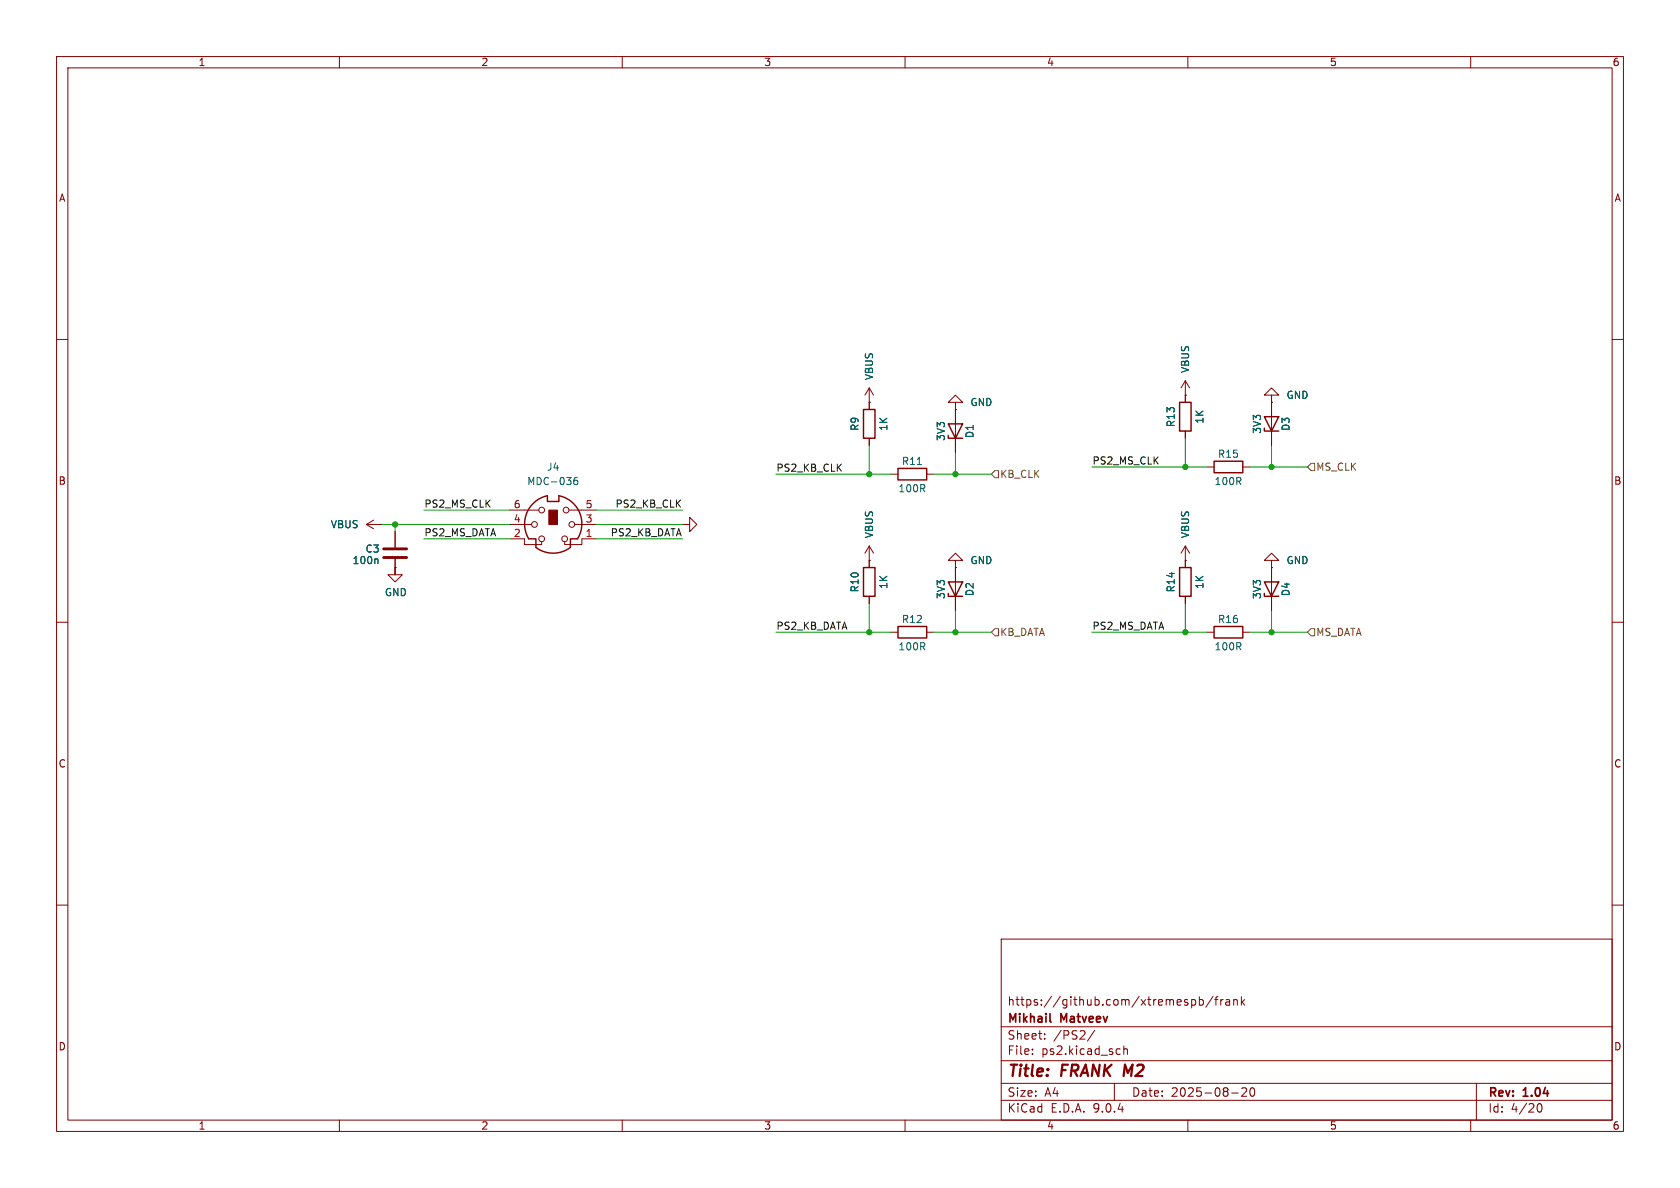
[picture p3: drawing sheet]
<svg xmlns="http://www.w3.org/2000/svg" width="297mm" height="210mm" viewBox="0 0 297 210" stroke-linecap="round" stroke-linejoin="round" font-family="sans-serif">
<g fill="none" stroke="#840000" stroke-width=".18">
<path d="M10 10h277v190h-277zM12 12h273v186h-273zM60 10v2M110 10v2M160 10v2M210 10v2M260 10v2M10 60h2M153.7 71.1h.1M153.7 68.6v3.8M153.7 77.5v1.2M153.7 68.6l-.8 1.3"/>
<path d="M153.7 68.6l.7 1.3M168.9 71.1h1.3l-1.3-1.2-1.3 1.2h1.3v1.3M168.9 72.4h.1M168.9 72.4v7.6M209.5 69.9h.1M209.5 67.3v3.8M209.5 76.2v1.3M209.5 67.3l-.7 1.3M209.5 67.3l.8 1.3M224.8 69.9h1.3l-1.3-1.3-1.3 1.3h1.3v1.2M224.8 71.1h.1M224.8 71.1v7.6"/>
<path d="M285 60h2M64.8 92.7l1.2 .8M64.8 92.7h2.5M66 91.9l-1.2 .8M67.3 92.7h.1M69.8 98.8v2.8h-1.2l1.2 1.3 1.3-1.3h-1.3v-1.3M69.8 94v2.8M90.2 95.3h2.5v1h3.1v-.5M90.2 92.7h3.8M90.2 90.2h5M100.6 90.2h4.8M101.6 92.7h3.8"/>
<path d="M105.4 95.3h-2.5v1h-3.1v-.5M120.6 92.7h1.3v-1.3l1.3 1.3-1.3 1.3v-1.3M120.6 92.7h.1M153.7 99.1h.1M153.7 96.5v3.8M153.7 96.5l-.8 1.3M153.7 96.5l.7 1.3M157.5 83.8h1.2M163.8 83.8h1.3M168.9 99.1h1.3l-1.3-1.3-1.3 1.3h1.3v1.2M209.5 99.1h.1M209.5 96.5v3.8"/>
<path d="M209.5 96.5l-.7 1.3M209.5 96.5l.8 1.3M213.4 82.6h1.2M219.7 82.6h1.3M224.8 99.1h1.3l-1.3-1.3-1.3 1.3h1.3v1.2M10 110h2M69.8 100.3h.1M153.7 105.4v1.3M157.5 111.8h1.2M163.8 111.8h1.3M168.9 100.3h.1M168.9 100.3v7.7"/>
<path d="M209.5 105.4v1.3M213.4 111.8h1.2M219.7 111.8h1.3M224.8 100.3h.1M224.8 100.3v7.7M285 110h2M10 160h2M177 166h108v32h-108zM210.7 176.8l.4-.1 .3 .3v.4l-.2 .2h-.5M212 176.8l.5-.1 .2 .3v.4l-.1 .2h-.6M212 176.2v1.5M214.5 176.1l-1.3 2"/>
<path d="M214.7 176.7h.6M215.3 176.2l-.3 .2v1.3M215.8 176.7v1M216.2 176.7l-.2 .1-.2 .2M216.7 176.8h.6l.1 .9M217.4 177.1h-.5a.29 .29 0 0 0-.2 .3 .29 .29 0 0 0 .2 .3l.5-.1M218.1 176.8l.2-.1 .4 .1v.9M218.1 176.7v1M219.5 176.2v1.5M219.6 177.1l.4 .6M220 176.7l-.5 .6M285 160h2"/>
<path d="M60 198v2M110 198v2M160 198v2M177 194.5h108M177 191.5h108M177 187.5h108M177 181.5h108M182.5 186.3v.1M182.5 185.5v.1M184.7 183.6v.1M184.7 182.8v.1M193.5 182.1l-1.3 2"/>
<path d="M197 191.5v3M197.9 185.4l.1 .1M198 186.3l-.1 .1M198.7 184.9v1.5M198.7 185.5l.2-.1 .3 .1 .1 .9M210 198v2M217.7 193.2h1.2M219.5 192.4l.6-.1 .2 .1 .1 .3-.9 1.1h.9M221.1 192.4l.2-.1a.81 .81 0 0 1 .6 .6 .81 .81 0 0 1-.3 .8l-.1 .1a.81 .81 0 0 1-.4-1.4zM260 198v2M261 191.5v6.5M271.7 195.7l.2-.5 .2-.1a.81 .81 0 0 1 .6 .6 .81 .81 0 0 1-.3 .8h-.4l-.3-.5"/>
<circle cx="94.5" cy="92.7" r=".51"/>
<circle cx="95.8" cy="90.2" r=".51"/>
<circle cx="95.8" cy="95.3" r=".51"/>
<circle cx="99.8" cy="95.3" r=".51"/>
<circle cx="100.1" cy="90.2" r=".51"/>
<circle cx="101.1" cy="92.7" r=".51"/>
</g>
<path d="M185.6 180.5l.2 .2" fill="none" stroke="#840000" stroke-width=".3"/>
<g fill="none" stroke="#840000" stroke-width=".25">
<path d="M152.7 72.4h2v5.1h-2zM167.6 77v.5h2.6M167.6 74.9h2.6l-1.3 2.6zM208.5 71.1h2.1v5.1h-2.1zM223.5 75.7v.5h2.6M223.5 73.7h2.6l-1.3 2.5zM94.1 89.2l1.4-1.1 1.3-.5v1h2v-1a5.1 5.1 0 0 1 3.3 7.7h-1.3v1.5a5.1 5.1 0 0 1-6.1 0v-1.5h-1.2a5.1 5.1 0 0 1 .6-6.1zM158.7 82.8h5.1v2h-5.1zM214.6 81.5h5.1v2.1h-5.1zM152.7 100.3h2v5.1h-2zM158.7 110.7h5.1v2.1h-5.1zM167.6 104.9v.5h2.6"/>
<path d="M167.6 102.9h2.6l-1.3 2.5zM208.5 100.3h2.1v5.1h-2.1zM214.6 110.7h5.1v2.1h-5.1zM223.5 104.9v.5h2.6M223.5 102.9h2.6l-1.3 2.5z"/>
</g>
<path d="M67.8 97h4.1M67.8 98.6h4.1" fill="none" stroke="#840000" stroke-width=".51"/>
<path d="M66.6 98.8l.2 .2v.6M102 84.4l-.3 .1a.86 .86 0 0 0 0 1.2l.4-.2 .1-.4-.3-.2h-.3l-.2 .2M162.2 82.1h.7" fill="none" stroke="#006464" stroke-width=".18"/>
<path d="M97 90.2h1.6v2.5h-1.6z" fill="#840000" stroke="#840000" stroke-width=".18"/>
<path d="M175.3 83.8l.6-.6h.6v1.3h-.6zM231.8 81.9h.6v1.3h-.6l-.7-.6zM175.9 111.1h.6v1.3h-.6l-.6-.6zM231.8 111.1h.6v1.3h-.6l-.7-.6z" fill="none" stroke="#725600" stroke-width=".18"/>
<g fill="none" stroke="#009600" stroke-width=".18">
<path d="M153.7 78.7v5.1M209.5 77.5v5.1M224.8 78.7v3.9M67.3 92.7h22.9M69.8 92.7v1.3M74.9 95.3h15.3M74.9 90.2h15.3M105.4 92.7h15.2M105.4 95.3h15.2M105.4 90.2h15.2M137.2 83.8h20.3M165.1 83.8h10.2"/>
<path d="M168.9 80v3.8M193 82.6h20.4M221 82.6h10.1M69.8 100.3v1.3M137.2 111.8h20.3M153.7 106.7v5.1M165.1 111.8h10.2M168.9 108v3.8M193 111.8h20.4M209.5 106.7v5.1M221 111.8h10.1M224.8 108v3.8"/>
</g>
<g fill="#009600" stroke="#009600" stroke-width=".18">
<circle cx="69.8" cy="92.7" r=".46"/>
<circle cx="168.9" cy="83.8" r=".46"/>
<circle cx="153.7" cy="83.8" r=".46"/>
<circle cx="153.7" cy="111.8" r=".46"/>
<circle cx="209.5" cy="111.8" r=".46"/>
<circle cx="209.5" cy="82.6" r=".46"/>
<circle cx="224.8" cy="82.6" r=".46"/>
<circle cx="224.8" cy="111.8" r=".46"/>
<circle cx="168.9" cy="111.8" r=".46"/>
</g>
<g font-size="2.8" fill="#840000">
<text x="178" y="190.9">Title:</text>
<text x="187.7" y="190.9">FRANK M2</text>
</g>
<g font-size="2.1" fill="#840000">
<text x="178" y="178">https://github.com/xtremespb/frank</text>
<text x="178" y="184">Sheet:</text>
<text x="178" y="181.2">Mikhail</text>
<text x="186.2" y="184">/PS2/</text>
<text x="187.6" y="181.2">Matveev</text>
<text x="178" y="186.7">File:</text>
<text x="184.1" y="186.7">ps2.kicad_sch</text>
<text x="178" y="196.9">KiCad</text>
<text x="178" y="194.1">Size:</text>
<text x="184.7" y="194.1">A4</text>
<text x="185.7" y="196.9">E.D.A.</text>
<text x="193.3" y="196.9">9.0.4</text>
<text x="200" y="194.1">Date:</text>
<text x="207" y="194.1">2025-08-20</text>
<text x="263" y="194.3">Rev:</text>
<text x="263" y="196.9">Id:</text>
<text x="267.1" y="196.9">4/20</text>
<text x="269.4" y="194.3">1.04</text>
</g>
<g font-size="1.8" fill="#840000">
<text x="35" y="11.9">1</text>
<text x="85" y="11.9">2</text>
<text x="135" y="11.9">3</text>
<text x="185" y="11.9">4</text>
<text x="235" y="11.9">5</text>
<text x="285" y="11.9">6</text>
<text x="10.3" y="35.9">A</text>
<text x="285.3" y="35.9">A</text>
<text x="10.3" y="85.9">B</text>
<text x="285.3" y="85.9">B</text>
<text x="10.3" y="135.9">C</text>
<text x="285.3" y="135.9">C</text>
<text x="10.3" y="185.9">D</text>
<text x="285.3" y="185.9">D</text>
<text x="35" y="199.9">1</text>
<text x="85" y="199.9">2</text>
<text x="135" y="199.9">3</text>
<text x="185" y="199.9">4</text>
<text x="235" y="199.9">5</text>
<text x="285" y="199.9">6</text>
</g>
<g font-size="1.8" fill="#006464">
<text x="154.5" y="67.3" transform="rotate(-90 154.5 67.3)">VBUS</text>
<text x="171.5" y="72">GND</text>
<text x="210.4" y="66" transform="rotate(-90 210.4 66)">VBUS</text>
<text x="227.3" y="70.7">GND</text>
<text x="152" y="76.3" transform="rotate(-90 152 76.3)">R9</text>
<text x="157.1" y="76.3" transform="rotate(-90 157.1 76.3)">1K</text>
<text x="172.3" y="77.5" transform="rotate(-90 172.3 77.5)">D1</text>
<text x="207.9" y="75.6" transform="rotate(-90 207.9 75.6)">R13</text>
<text x="213" y="75" transform="rotate(-90 213 75)">1K</text>
<text x="223.1" y="76.8" transform="rotate(-90 223.1 76.8)">3V3</text>
<text x="228.2" y="76.3" transform="rotate(-90 228.2 76.3)">D3</text>
<text x="96.6" y="83.4">J4</text>
<text x="159.3" y="82.4">R11</text>
<text x="167.2" y="78.1" transform="rotate(-90 167.2 78.1)">3V3</text>
<text x="215.2" y="81.1">R15</text>
<text x="93.1" y="86">MDC-036</text>
<text x="158.7" y="87.2">100R</text>
<text x="214.6" y="86">100R</text>
<text x="58.4" y="93.6">VBUS</text>
<text x="154.5" y="95.2" transform="rotate(-90 154.5 95.2)">VBUS</text>
<text x="210.4" y="95.2" transform="rotate(-90 210.4 95.2)">VBUS</text>
<text x="62.2" y="99.9">100n</text>
<text x="64.5" y="97.9">C3</text>
<text x="171.5" y="99.9">GND</text>
<text x="227.3" y="99.9">GND</text>
<text x="67.9" y="105.6">GND</text>
<text x="152" y="104.8" transform="rotate(-90 152 104.8)">R10</text>
<text x="157.1" y="104.2" transform="rotate(-90 157.1 104.2)">1K</text>
<text x="167.2" y="106" transform="rotate(-90 167.2 106)">3V3</text>
<text x="172.3" y="105.5" transform="rotate(-90 172.3 105.5)">D2</text>
<text x="207.9" y="104.8" transform="rotate(-90 207.9 104.8)">R14</text>
<text x="213" y="104.2" transform="rotate(-90 213 104.2)">1K</text>
<text x="223.1" y="106" transform="rotate(-90 223.1 106)">3V3</text>
<text x="228.2" y="105.5" transform="rotate(-90 228.2 105.5)">D4</text>
<text x="159.3" y="110.3">R12</text>
<text x="215.2" y="110.3">R16</text>
<text x="158.7" y="115.2">100R</text>
<text x="214.6" y="115.2">100R</text>
</g>
<g font-size="1.8" fill="#0f0f0f">
<text x="137.2" y="83.5">PS2_KB_CLK</text>
<text x="193" y="82.2">PS2_MS_CLK</text>
<text x="74.9" y="89.8">PS2_MS_CLK</text>
<text x="108.7" y="89.8">PS2_KB_CLK</text>
<text x="74.9" y="94.9">PS2_MS_DATA</text>
<text x="107.9" y="94.9">PS2_KB_DATA</text>
<text x="137.2" y="111.4">PS2_KB_DATA</text>
<text x="193" y="111.4">PS2_MS_DATA</text>
</g>
<g font-size="1.8" fill="#725600">
<text x="232.6" y="83.4">MS_CLK</text>
<text x="176.7" y="84.7">KB_CLK</text>
<text x="176.7" y="112.6">KB_DATA</text>
<text x="232.6" y="112.6">MS_DATA</text>
</g>
<g font-size="1.8" fill="#a90000">
<text x="90.7" y="89.9">6</text>
<text x="103.4" y="89.9">5</text>
<text x="90.7" y="92.5">4</text>
<text x="90.7" y="95">2</text>
<text x="103.4" y="92.5">3</text>
<text x="103.4" y="95">1</text>
</g>
</svg>
